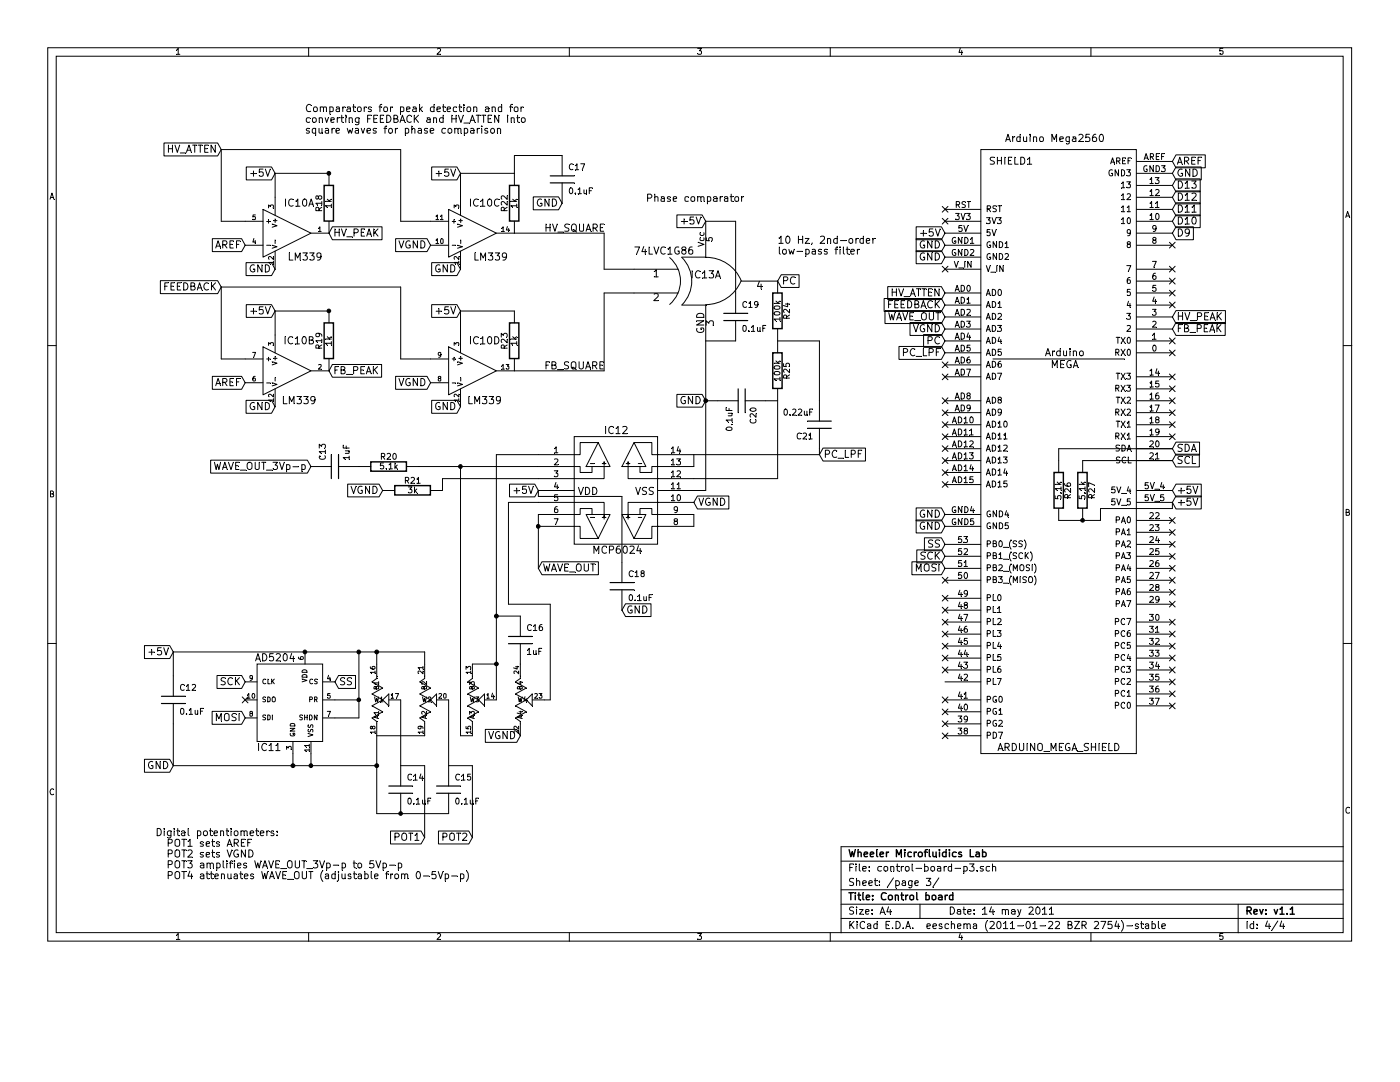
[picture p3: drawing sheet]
EESchema Schematic File Version 2  date 5/13/2011 9:02:28 PM
LIBS:power
LIBS:device
LIBS:transistors
LIBS:conn
LIBS:linear
LIBS:regul
LIBS:74xx
LIBS:cmos4000
LIBS:adc-dac
LIBS:memory
LIBS:xilinx
LIBS:special
LIBS:microcontrollers
LIBS:dsp
LIBS:microchip
LIBS:analog_switches
LIBS:motorola
LIBS:texas
LIBS:intel
LIBS:audio
LIBS:interface
LIBS:digital-audio
LIBS:philips
LIBS:display
LIBS:cypress
LIBS:siliconi
LIBS:opto
LIBS:atmel
LIBS:contrib
LIBS:valves
LIBS:wheelerlab
LIBS:control-board-cache
EELAYER 25  0
EELAYER END
$Descr A4 11700 8267
encoding utf-8
Sheet 4 4
Title "Control board"
Date "14 may 2011"
Rev "v1.1"
Comp "Wheeler Microfluidics Lab"
Comment1 ""
Comment2 ""
Comment3 ""
Comment4 ""
$EndDescr
Wire Wire Line
	8850 4350 9200 4350
Wire Wire Line
	5800 4400 5800 4300
Connection ~ 4500 4400
Wire Wire Line
	4500 4750 4500 4300
Wire Wire Line
	4500 4200 4250 4200
Wire Wire Line
	4250 4200 4250 5050
Wire Wire Line
	4250 5050 4600 5050
Wire Wire Line
	4600 5050 4600 5850
Wire Wire Line
	4600 5850 4550 5850
Connection ~ 4150 5550
Wire Wire Line
	3950 5550 4150 5550
Wire Wire Line
	4500 3800 4150 3800
Wire Wire Line
	4150 3800 4150 5850
Wire Wire Line
	3500 3900 4500 3900
Wire Wire Line
	6500 4000 6500 3350
Wire Wire Line
	6500 4000 5800 4000
Wire Wire Line
	5800 3900 5800 3800
Connection ~ 9050 4350
Wire Wire Line
	9200 4350 9200 4250
Wire Wire Line
	9200 4250 9800 4250
Wire Wire Line
	9800 4250 9800 4200
Wire Wire Line
	5300 2250 5050 2250
Wire Wire Line
	5050 2250 5050 1950
Wire Wire Line
	5050 1950 4300 1950
Wire Wire Line
	1850 2400 1850 3000
Wire Wire Line
	3600 3000 3350 3000
Wire Wire Line
	3350 3000 3350 2400
Wire Wire Line
	3350 2400 1850 2400
Wire Wire Line
	3350 1250 3350 1850
Wire Wire Line
	3350 1250 1850 1250
Wire Wire Line
	2750 2600 2300 2600
Wire Wire Line
	3850 1650 3850 1450
Wire Wire Line
	3850 1450 4300 1450
Wire Wire Line
	6150 2450 6150 1850
Wire Wire Line
	6150 1850 5900 1850
Wire Wire Line
	3550 6150 3150 6150
Wire Wire Line
	6500 3350 6400 3350
Wire Wire Line
	3550 7000 3550 6400
Wire Wire Line
	3550 6400 3350 6400
Connection ~ 3350 6800
Wire Wire Line
	3750 6800 3150 6800
Wire Wire Line
	3150 6400 1450 6400
Wire Wire Line
	3350 6400 3350 5850
Connection ~ 2450 6400
Wire Wire Line
	2450 6300 2450 6400
Connection ~ 3000 5850
Wire Wire Line
	2800 6000 3000 6000
Wire Wire Line
	3000 6000 3000 5450
Connection ~ 3150 5450
Wire Wire Line
	3550 5550 3550 5450
Wire Wire Line
	3550 5450 1450 5450
Wire Wire Line
	1450 5450 1450 5650
Wire Wire Line
	9800 3750 8850 3750
Wire Wire Line
	9800 3850 9050 3850
Wire Wire Line
	3150 5450 3150 5550
Connection ~ 2550 5450
Wire Wire Line
	3000 5850 2800 5850
Connection ~ 3000 5450
Wire Wire Line
	1450 6400 1450 6050
Wire Wire Line
	2600 6400 2600 6300
Connection ~ 2600 6400
Wire Wire Line
	3750 5850 3750 6400
Wire Wire Line
	3150 6800 3150 6150
Connection ~ 3150 6400
Wire Wire Line
	3750 6400 3950 6400
Wire Wire Line
	3950 6400 3950 7000
Wire Wire Line
	5900 3350 6000 3350
Connection ~ 5900 3350
Wire Wire Line
	6850 3350 6850 2850
Wire Wire Line
	6850 2850 6500 2850
Wire Wire Line
	6150 2850 5900 2850
Wire Wire Line
	2300 1650 2300 1450
Connection ~ 2750 1450
Wire Wire Line
	2300 2600 2300 2800
Connection ~ 2750 2600
Wire Wire Line
	2300 1450 2750 1450
Wire Wire Line
	4300 2600 3850 2600
Wire Wire Line
	3850 2600 3850 2800
Wire Wire Line
	1850 1250 1850 1850
Wire Wire Line
	1850 1850 2050 1850
Wire Wire Line
	3350 1850 3600 1850
Wire Wire Line
	1850 3000 2050 3000
Wire Wire Line
	4300 1450 4300 1300
Wire Wire Line
	4300 1300 4700 1300
Wire Wire Line
	4300 3100 5050 3100
Wire Wire Line
	5050 3100 5050 2450
Wire Wire Line
	5050 2450 5300 2450
Wire Wire Line
	5800 3800 6850 3800
Wire Wire Line
	6850 3800 6850 3750
Wire Wire Line
	5900 2850 5900 4100
Wire Wire Line
	5900 4100 5800 4100
Wire Wire Line
	3950 6150 3850 6150
Wire Wire Line
	3850 6150 3850 3900
Connection ~ 3850 3900
Wire Wire Line
	3700 4100 3700 4000
Wire Wire Line
	3700 4000 4500 4000
Wire Wire Line
	4350 5150 4150 5150
Connection ~ 4150 5150
Wire Wire Line
	5200 4700 5200 4150
Wire Wire Line
	5200 4150 4500 4150
Wire Wire Line
	4500 4150 4500 4100
Wire Wire Line
	8850 3750 8850 3850
Text GLabel 5800 4200 2    60   Input ~ 0
VGND
Text GLabel 4500 4100 0    60   Input ~ 0
+5V
Text GLabel 4350 6150 0    60   Input ~ 0
VGND
$Comp
L C C16
U 1 1
P 4350 5350
F 0 "C16" H 4400 5450 50  0000 L CNN
F 1 "1uF" H 4400 5250 50  0000 L CNN
	1    4350 5350
	1    0    0    -1  
$EndComp
$Comp
L C C13
U 1 1
P 2800 3900
F 0 "C13" H 2850 4000 50  0000 L CNN
F 1 "1uF" H 2850 3800 50  0000 L CNN
	1    2800 3900
	0    -1   -1   0   
$EndComp
$Comp
L R R20
U 1 1
P 3250 3900
F 0 "R20" V 3330 3900 50  0000 C CNN
F 1 "5.1k" V 3250 3900 50  0000 C CNN
	1    3250 3900
	0    -1   -1   0   
$EndComp
$Comp
L R R21
U 1 1
P 3450 4100
F 0 "R21" V 3530 4100 50  0000 C CNN
F 1 "3k" V 3450 4100 50  0000 C CNN
	1    3450 4100
	0    -1   -1   0   
$EndComp
Text GLabel 3200 4100 0    60   Input ~ 0
VGND
$Comp
L MCP6024 IC12
U 1 1
P 5150 4100
F 0 "IC12" H 5150 4600 60  0000 C CNN
F 1 "MCP6024" H 5160 3600 60  0000 C CNN
	1    5150 4100
	1    0    0    -1  
$EndComp
Text Label 4550 3100 0    60   ~ 0
FB_SQUARE
Text Label 4550 1950 0    60   ~ 0
HV_SQUARE
Text GLabel 4700 1700 0    60   Input ~ 0
GND
Text GLabel 3850 3400 0    60   Input ~ 0
GND
Text GLabel 2300 3400 0    60   Input ~ 0
GND
Text GLabel 3850 2600 0    60   Input ~ 0
+5V
Text GLabel 3850 1450 0    60   Input ~ 0
+5V
Text GLabel 3850 2250 0    60   Input ~ 0
GND
Text GLabel 2300 2250 0    60   Input ~ 0
GND
Text GLabel 2300 2600 0    60   Input ~ 0
+5V
Text GLabel 1850 2400 0    60   Input ~ 0
FEEDBACK
$Comp
L LM339 IC10
U 4 1
P 3950 3100
F 0 "IC10" H 4050 3350 60  0000 C CNN
F 1 "LM339" H 4050 2850 60  0000 C CNN
	4    3950 3100
	1    0    0    -1  
$EndComp
Text GLabel 3600 2050 0    60   Input ~ 0
VGND
Text GLabel 2050 3200 0    60   Input ~ 0
AREF
$Comp
L LM339 IC10
U 3 1
P 3950 1950
F 0 "IC10" H 4050 2200 60  0000 C CNN
F 1 "LM339" H 4100 1750 60  0000 C CNN
	3    3950 1950
	1    0    0    -1  
$EndComp
$Comp
L LM339 IC10
U 1 1
P 2400 1950
F 0 "IC10" H 2500 2200 60  0000 C CNN
F 1 "LM339" H 2550 1750 60  0000 C CNN
	1    2400 1950
	1    0    0    -1  
$EndComp
Text GLabel 7900 2950 0    60   Input ~ 0
PC_LPF
Text GLabel 7900 2850 0    60   Input ~ 0
PC
$Comp
L C C19
U 1 1
P 6150 2650
F 0 "C19" H 6200 2750 50  0000 L CNN
F 1 "0.1uF" H 6200 2550 50  0000 L CNN
	1    6150 2650
	1    0    0    -1  
$EndComp
Text GLabel 6850 3800 2    60   Input ~ 0
PC_LPF
Text GLabel 6500 2350 2    60   Input ~ 0
PC
Text Notes 6500 2050 0    60   ~ 0
10 Hz, 2nd-order\nlow-pass filter
Text Notes 1300 7000 0    60   ~ 0
Digital potentiometers:\n  POT1 sets AREF\n  POT2 sets VGND\n  POT3 amplifies WAVE_OUT_3Vp-p to 5Vp-p\n  POT4 attenuates WAVE_OUT (adjustable from 0-5Vp-p)
Text GLabel 4500 4750 2    60   Input ~ 0
WAVE_OUT
Text GLabel 2600 3900 0    60   Input ~ 0
WAVE_OUT_3Vp-p
$Comp
L C C21
U 1 1
P 6850 3550
F 0 "C21" H 6900 3650 50  0000 L CNN
F 1 "0.22uF" H 6900 3450 50  0000 L CNN
	1    6850 3550
	-1   0    0    1   
$EndComp
$Comp
L C C20
U 1 1
P 6200 3350
F 0 "C20" H 6250 3450 50  0000 L CNN
F 1 "0.1uF" H 6250 3250 50  0000 L CNN
	1    6200 3350
	0    1    1    0   
$EndComp
$Comp
L R R25
U 1 1
P 6500 3100
F 0 "R25" V 6580 3100 50  0000 C CNN
F 1 "100k" V 6500 3100 50  0000 C CNN
	1    6500 3100
	1    0    0    -1  
$EndComp
$Comp
L R R24
U 1 1
P 6500 2600
F 0 "R24" V 6580 2600 50  0000 C CNN
F 1 "100k" V 6500 2600 50  0000 C CNN
	1    6500 2600
	1    0    0    -1  
$EndComp
Text GLabel 5200 5100 2    60   Input ~ 0
GND
$Comp
L C C18
U 1 1
P 5200 4900
F 0 "C18" H 5250 5000 50  0000 L CNN
F 1 "0.1uF" H 5250 4800 50  0000 L CNN
	1    5200 4900
	1    0    0    -1  
$EndComp
Text GLabel 3950 7000 0    60   Input ~ 0
POT2
Text GLabel 3550 7000 0    60   Input ~ 0
POT1
$Comp
L C C15
U 1 1
P 3750 6600
F 0 "C15" H 3800 6700 50  0000 L CNN
F 1 "0.1uF" H 3800 6500 50  0000 L CNN
	1    3750 6600
	1    0    0    -1  
$EndComp
$Comp
L C C14
U 1 1
P 3350 6600
F 0 "C14" H 3400 6700 50  0000 L CNN
F 1 "0.1uF" H 3400 6500 50  0000 L CNN
	1    3350 6600
	1    0    0    -1  
$EndComp
$Comp
L C C12
U 1 1
P 1450 5850
F 0 "C12" H 1500 5950 50  0000 L CNN
F 1 "0.1uF" H 1500 5750 50  0000 L CNN
	1    1450 5850
	1    0    0    -1  
$EndComp
NoConn ~ 2050 5850
Text GLabel 2050 6000 0    60   Input ~ 0
MOSI
Text GLabel 2050 5700 0    60   Input ~ 0
SCK
Text GLabel 1450 6400 0    60   Input ~ 0
GND
Text GLabel 2800 5700 2    60   Input ~ 0
SS
Text GLabel 1450 5450 0    60   Input ~ 0
+5V
$Comp
L AD5204 IC11
U 1 1
P 3400 5850
F 0 "IC11" H 2250 5450 60  0000 C CNN
F 1 "AD5204" H 2300 6200 60  0000 C CNN
	1    3400 5850
	1    0    0    -1  
$EndComp
Text GLabel 9800 1950 2    60   Input ~ 0
D9
Text Notes 5400 1700 0    60   ~ 0
Phase comparator
Text Notes 8400 1200 0    60   ~ 0
Arduino Mega2560
Text Notes 2550 950  0    60   ~ 0
Comparators for peak detection and for\nconverting FEEDBACK and HV_ATTEN into\nsquare waves for phase comparison
Text GLabel 5900 3350 0    60   Input ~ 0
GND
Text GLabel 5900 1850 0    60   Input ~ 0
+5V
Text GLabel 2750 3100 2    60   Input ~ 0
FB_PEAK
Text GLabel 2300 1450 0    60   Input ~ 0
+5V
Text GLabel 2750 1950 2    60   Input ~ 0
HV_PEAK
Text GLabel 2050 2050 0    60   Input ~ 0
AREF
Text GLabel 3600 3200 0    60   Input ~ 0
VGND
Text GLabel 1850 1250 0    60   Input ~ 0
HV_ATTEN
Text GLabel 7900 1950 0    60   Input ~ 0
+5V
Text GLabel 7900 2050 0    60   Input ~ 0
GND
Text GLabel 7900 2150 0    60   Input ~ 0
GND
Text GLabel 7900 2550 0    60   Input ~ 0
FEEDBACK
Text GLabel 7900 2450 0    60   Input ~ 0
HV_ATTEN
Text GLabel 7900 2650 0    60   Input ~ 0
WAVE_OUT
Text GLabel 7900 2750 0    60   Input ~ 0
VGND
Text GLabel 7900 4750 0    60   Input ~ 0
MOSI
Text GLabel 7900 4650 0    60   Input ~ 0
SCK
Text GLabel 7900 4550 0    60   Input ~ 0
SS
Text GLabel 7900 4400 0    60   Input ~ 0
GND
Text GLabel 7900 4300 0    60   Input ~ 0
GND
Text GLabel 9800 4200 2    60   Input ~ 0
+5V
Text GLabel 9800 4100 2    60   Input ~ 0
+5V
Text GLabel 9800 3850 2    60   Input ~ 0
SCL
Text GLabel 9800 3750 2    60   Input ~ 0
SDA
Text GLabel 9800 2750 2    60   Input ~ 0
FB_PEAK
Text GLabel 9800 2650 2    60   Input ~ 0
HV_PEAK
Text GLabel 9800 1850 2    60   Input ~ 0
D10
Text GLabel 9800 1750 2    60   Input ~ 0
D11
Text GLabel 9800 1650 2    60   Input ~ 0
D12
Text GLabel 9800 1550 2    60   Input ~ 0
D13
Text GLabel 9800 1450 2    60   Input ~ 0
GND
Text GLabel 9800 1350 2    60   Input ~ 0
AREF
$Comp
L R R19
U 1 1
P 2750 2850
F 0 "R19" V 2830 2850 50  0000 C CNN
F 1 "1k" V 2750 2850 50  0000 C CNN
	1    2750 2850
	-1   0    0    1   
$EndComp
$Comp
L R R23
U 1 1
P 4300 2850
F 0 "R23" V 4380 2850 50  0000 C CNN
F 1 "1k" V 4300 2850 50  0000 C CNN
	1    4300 2850
	-1   0    0    1   
$EndComp
$Comp
L R R22
U 1 1
P 4300 1700
F 0 "R22" V 4380 1700 50  0000 C CNN
F 1 "1k" V 4300 1700 50  0000 C CNN
	1    4300 1700
	-1   0    0    1   
$EndComp
$Comp
L R R18
U 1 1
P 2750 1700
F 0 "R18" V 2830 1700 50  0000 C CNN
F 1 "1k" V 2750 1700 50  0000 C CNN
	1    2750 1700
	-1   0    0    1   
$EndComp
$Comp
L C C17
U 1 1
P 4700 1500
F 0 "C17" H 4750 1600 50  0000 L CNN
F 1 "0.1uF" H 4750 1400 50  0000 L CNN
	1    4700 1500
	1    0    0    -1  
$EndComp
$Comp
L 74LVC1G86 IC13
U 1 1
P 5900 2350
F 0 "IC13" H 5900 2400 60  0000 C CNN
F 1 "74LVC1G86" H 5550 2600 60  0000 C CNN
	1    5900 2350
	1    0    0    -1  
$EndComp
$Comp
L LM339 IC10
U 2 1
P 2400 3100
F 0 "IC10" H 2500 3350 60  0000 C CNN
F 1 "LM339" H 2500 2850 60  0000 C CNN
	2    2400 3100
	1    0    0    -1  
$EndComp
NoConn ~ 9800 3250
NoConn ~ 9800 3150
NoConn ~ 9800 3350
NoConn ~ 9800 3450
NoConn ~ 9800 3550
NoConn ~ 9800 4450
NoConn ~ 9800 4550
NoConn ~ 9800 4650
NoConn ~ 9800 4350
NoConn ~ 9800 4850
NoConn ~ 9800 4950
NoConn ~ 9800 5050
NoConn ~ 9800 4750
NoConn ~ 7900 2250
NoConn ~ 7900 3750
NoConn ~ 7900 4050
NoConn ~ 7900 3950
NoConn ~ 7900 3850
NoConn ~ 7900 3350
NoConn ~ 7900 3650
NoConn ~ 7900 3550
NoConn ~ 7900 3450
NoConn ~ 7900 3050
$Comp
L ARDUINO_MEGA_SHIELD SHIELD1
U 1 1
P 8900 3700
F 0 "SHIELD1" H 8450 6050 60  0000 C CNN
F 1 "ARDUINO_MEGA_SHIELD" H 8850 1150 60  0000 C CNN
	1    8900 3700
	1    0    0    -1  
$EndComp
NoConn ~ 9800 2250
NoConn ~ 9800 3650
NoConn ~ 9800 2050
NoConn ~ 7900 4850
NoConn ~ 7900 6150
NoConn ~ 7900 6050
NoConn ~ 7900 5950
NoConn ~ 7900 5850
NoConn ~ 7900 5600
NoConn ~ 7900 5500
NoConn ~ 7900 5400
NoConn ~ 7900 5300
NoConn ~ 7900 5200
NoConn ~ 7900 5100
NoConn ~ 7900 5000
NoConn ~ 7900 3150
NoConn ~ 9800 2950
NoConn ~ 9800 2850
NoConn ~ 9800 5900
NoConn ~ 9800 5800
NoConn ~ 9800 5700
NoConn ~ 9800 5600
NoConn ~ 9800 5500
NoConn ~ 9800 5400
NoConn ~ 9800 5300
NoConn ~ 9800 5200
NoConn ~ 9800 2550
NoConn ~ 9800 2450
NoConn ~ 9800 2350
NoConn ~ 7900 1850
NoConn ~ 7900 1750
$Comp
L R R26
U 1 1
P 8850 4100
F 0 "R26" V 8930 4100 50  0000 C CNN
F 1 "5.1k" V 8850 4100 50  0000 C CNN
	1    8850 4100
	1    0    0    -1  
$EndComp
$Comp
L R R27
U 1 1
P 9050 4100
F 0 "R27" V 9130 4100 50  0000 C CNN
F 1 "5.1k" V 9050 4100 50  0000 C CNN
	1    9050 4100
	1    0    0    -1  
$EndComp
$EndSCHEMATC
